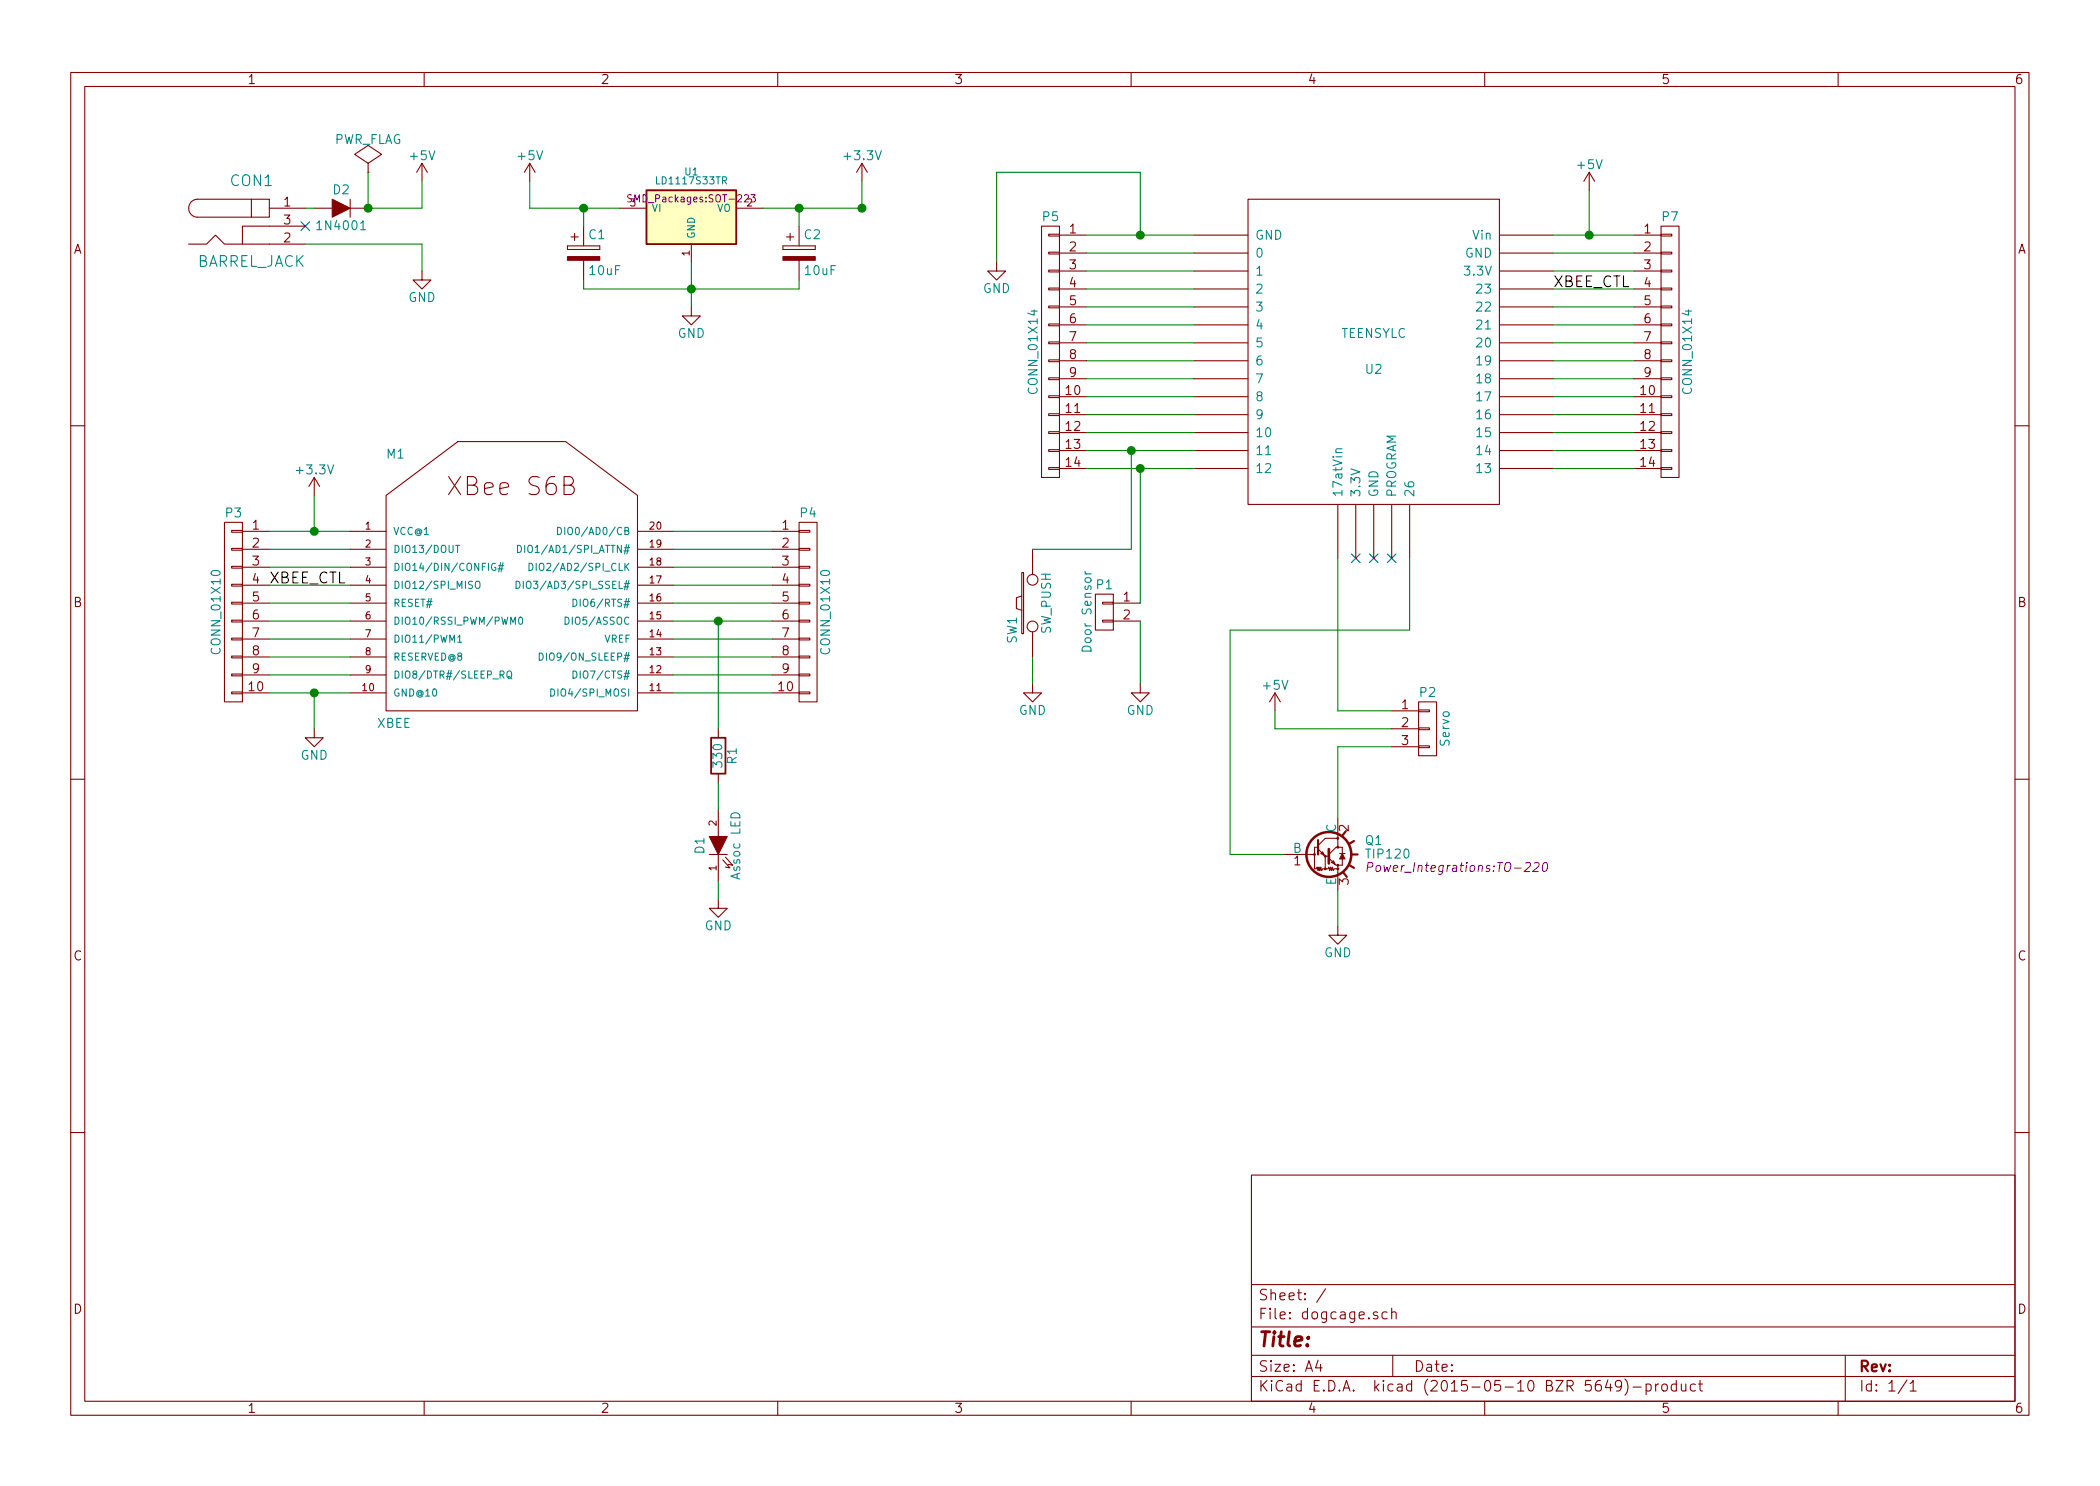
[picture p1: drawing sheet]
EESchema Schematic File Version 2
LIBS:power
LIBS:device
LIBS:transistors
LIBS:conn
LIBS:linear
LIBS:regul
LIBS:74xx
LIBS:cmos4000
LIBS:adc-dac
LIBS:memory
LIBS:xilinx
LIBS:microcontrollers
LIBS:dsp
LIBS:microchip
LIBS:analog_switches
LIBS:motorola
LIBS:texas
LIBS:intel
LIBS:audio
LIBS:interface
LIBS:digital-audio
LIBS:philips
LIBS:display
LIBS:cypress
LIBS:siliconi
LIBS:opto
LIBS:atmel
LIBS:contrib
LIBS:valves
LIBS:tomlib
LIBS:teensylc
LIBS:dogcage-cache
EELAYER 25 0
EELAYER END
$Descr A4 11693 8268
encoding utf-8
Sheet 1 1
Title ""
Date ""
Rev ""
Comp ""
Comment1 ""
Comment2 ""
Comment3 ""
Comment4 ""
$EndDescr
$Comp
L BARREL_JACK CON1
U 1 1
P 1400 1250
F 0 "CON1" H 1400 1500 60  0000 C CNN
F 1 "BARREL_JACK" H 1400 1050 60  0000 C CNN
F 2 "Connect:BARREL_JACK" H 1400 1250 60  0001 C CNN
F 3 "" H 1400 1250 60  0000 C CNN
	1    1400 1250
	1    0    0    -1  
$EndComp
$Comp
L TEENSYLC U2
U 1 1
P 7650 1950
F 0 "U2" H 7650 1850 50  0000 C CNN
F 1 "TEENSYLC" H 7650 2050 50  0000 C CNN
F 2 "modules:Teensy-3.1" H 7650 1950 50  0001 C CNN
F 3 "DOCUMENTATION" H 7650 1950 50  0001 C CNN
	1    7650 1950
	1    0    0    -1  
$EndComp
$Comp
L GND #PWR01
U 1 1
P 2350 1500
F 0 "#PWR01" H 2350 1250 50  0001 C CNN
F 1 "GND" H 2350 1350 50  0000 C CNN
F 2 "" H 2350 1500 60  0000 C CNN
F 3 "" H 2350 1500 60  0000 C CNN
	1    2350 1500
	1    0    0    -1  
$EndComp
$Comp
L CONN_01X03 P2
U 1 1
P 7950 4050
F 0 "P2" H 7950 4250 50  0000 C CNN
F 1 "Servo" V 8050 4050 50  0000 C CNN
F 2 "Pin_Headers:Pin_Header_Straight_1x03" H 7950 4050 60  0001 C CNN
F 3 "" H 7950 4050 60  0000 C CNN
	1    7950 4050
	1    0    0    -1  
$EndComp
$Comp
L GND #PWR02
U 1 1
P 7450 5150
F 0 "#PWR02" H 7450 4900 50  0001 C CNN
F 1 "GND" H 7450 5000 50  0000 C CNN
F 2 "" H 7450 5150 60  0000 C CNN
F 3 "" H 7450 5150 60  0000 C CNN
	1    7450 5150
	1    0    0    -1  
$EndComp
$Comp
L GND #PWR03
U 1 1
P 5750 3800
F 0 "#PWR03" H 5750 3550 50  0001 C CNN
F 1 "GND" H 5750 3650 50  0000 C CNN
F 2 "" H 5750 3800 60  0000 C CNN
F 3 "" H 5750 3800 60  0000 C CNN
	1    5750 3800
	1    0    0    -1  
$EndComp
$Comp
L CONN_01X02 P1
U 1 1
P 6150 3400
F 0 "P1" H 6150 3550 50  0000 C CNN
F 1 "Door Sensor" V 6250 3400 50  0000 C CNN
F 2 "Pin_Headers:Pin_Header_Straight_1x02" H 6150 3400 60  0001 C CNN
F 3 "" H 6150 3400 60  0000 C CNN
	1    6150 3400
	-1   0    0    -1  
$EndComp
$Comp
L GND #PWR04
U 1 1
P 6350 3800
F 0 "#PWR04" H 6350 3550 50  0001 C CNN
F 1 "GND" H 6350 3650 50  0000 C CNN
F 2 "" H 6350 3800 60  0000 C CNN
F 3 "" H 6350 3800 60  0000 C CNN
	1    6350 3800
	-1   0    0    -1  
$EndComp
$Comp
L TIP120 Q1
U 1 1
P 7350 4750
F 0 "Q1" H 7600 4825 50  0000 L CNN
F 1 "TIP120" H 7600 4750 50  0000 L CNN
F 2 "Power_Integrations:TO-220" H 7600 4675 50  0000 L CIN
F 3 "" H 7350 4750 50  0000 L CNN
	1    7350 4750
	1    0    0    -1  
$EndComp
NoConn ~ 1700 1250
$Comp
L GND #PWR05
U 1 1
P 1750 4050
F 0 "#PWR05" H 1750 3800 50  0001 C CNN
F 1 "GND" H 1750 3900 50  0000 C CNN
F 2 "" H 1750 4050 60  0000 C CNN
F 3 "" H 1750 4050 60  0000 C CNN
	1    1750 4050
	1    0    0    -1  
$EndComp
$Comp
L LD1117S33TR U1
U 1 1
P 3850 1200
F 0 "U1" H 3850 1450 40  0000 C CNN
F 1 "LD1117S33TR" H 3850 1400 40  0000 C CNN
F 2 "SMD_Packages:SOT-223" H 3850 1300 40  0000 C CNN
F 3 "" H 3850 1200 60  0000 C CNN
	1    3850 1200
	1    0    0    -1  
$EndComp
$Comp
L GND #PWR06
U 1 1
P 3850 1700
F 0 "#PWR06" H 3850 1450 50  0001 C CNN
F 1 "GND" H 3850 1550 50  0000 C CNN
F 2 "" H 3850 1700 60  0000 C CNN
F 3 "" H 3850 1700 60  0000 C CNN
	1    3850 1700
	1    0    0    -1  
$EndComp
$Comp
L CP C1
U 1 1
P 3250 1400
F 0 "C1" H 3275 1500 50  0000 L CNN
F 1 "10uF" H 3275 1300 50  0000 L CNN
F 2 "Capacitors_Elko_ThroughHole:Elko_vert_11x5mm_RM2" H 3288 1250 30  0001 C CNN
F 3 "" H 3250 1400 60  0000 C CNN
	1    3250 1400
	1    0    0    -1  
$EndComp
$Comp
L CP C2
U 1 1
P 4450 1400
F 0 "C2" H 4475 1500 50  0000 L CNN
F 1 "10uF" H 4475 1300 50  0000 L CNN
F 2 "Capacitors_Elko_ThroughHole:Elko_vert_11x5mm_RM2" H 4488 1250 30  0001 C CNN
F 3 "" H 4450 1400 60  0000 C CNN
	1    4450 1400
	1    0    0    -1  
$EndComp
$Comp
L PWR_FLAG #FLG07
U 1 1
P 2050 950
F 0 "#FLG07" H 2050 1045 50  0001 C CNN
F 1 "PWR_FLAG" H 2050 1130 50  0000 C CNN
F 2 "" H 2050 950 60  0000 C CNN
F 3 "" H 2050 950 60  0000 C CNN
	1    2050 950 
	1    0    0    -1  
$EndComp
$Comp
L +5V #PWR08
U 1 1
P 2350 1000
F 0 "#PWR08" H 2350 850 50  0001 C CNN
F 1 "+5V" H 2350 1140 50  0000 C CNN
F 2 "" H 2350 1000 60  0000 C CNN
F 3 "" H 2350 1000 60  0000 C CNN
	1    2350 1000
	1    0    0    -1  
$EndComp
$Comp
L +5V #PWR09
U 1 1
P 7100 3950
F 0 "#PWR09" H 7100 3800 50  0001 C CNN
F 1 "+5V" H 7100 4090 50  0000 C CNN
F 2 "" H 7100 3950 60  0000 C CNN
F 3 "" H 7100 3950 60  0000 C CNN
	1    7100 3950
	1    0    0    -1  
$EndComp
$Comp
L GND #PWR010
U 1 1
P 5550 1450
F 0 "#PWR010" H 5550 1200 50  0001 C CNN
F 1 "GND" H 5550 1300 50  0000 C CNN
F 2 "" H 5550 1450 60  0000 C CNN
F 3 "" H 5550 1450 60  0000 C CNN
	1    5550 1450
	1    0    0    -1  
$EndComp
$Comp
L +5V #PWR011
U 1 1
P 8850 1050
F 0 "#PWR011" H 8850 900 50  0001 C CNN
F 1 "+5V" H 8850 1190 50  0000 C CNN
F 2 "" H 8850 1050 60  0000 C CNN
F 3 "" H 8850 1050 60  0000 C CNN
	1    8850 1050
	1    0    0    -1  
$EndComp
$Comp
L +5V #PWR012
U 1 1
P 2950 1000
F 0 "#PWR012" H 2950 850 50  0001 C CNN
F 1 "+5V" H 2950 1140 50  0000 C CNN
F 2 "" H 2950 1000 60  0000 C CNN
F 3 "" H 2950 1000 60  0000 C CNN
	1    2950 1000
	1    0    0    -1  
$EndComp
$Comp
L +3.3V #PWR013
U 1 1
P 4800 1000
F 0 "#PWR013" H 4800 850 50  0001 C CNN
F 1 "+3.3V" H 4800 1140 50  0000 C CNN
F 2 "" H 4800 1000 60  0000 C CNN
F 3 "" H 4800 1000 60  0000 C CNN
	1    4800 1000
	1    0    0    -1  
$EndComp
$Comp
L +3.3V #PWR014
U 1 1
P 1750 2750
F 0 "#PWR014" H 1750 2600 50  0001 C CNN
F 1 "+3.3V" H 1750 2890 50  0000 C CNN
F 2 "" H 1750 2750 60  0000 C CNN
F 3 "" H 1750 2750 60  0000 C CNN
	1    1750 2750
	1    0    0    -1  
$EndComp
$Comp
L LED D1
U 1 1
P 4000 4700
F 0 "D1" H 4000 4800 50  0000 C CNN
F 1 "Assoc LED" H 4000 4600 50  0000 C CNN
F 2 "LEDs:LED-3MM" H 4000 4700 60  0001 C CNN
F 3 "" H 4000 4700 60  0000 C CNN
	1    4000 4700
	0    -1   -1   0   
$EndComp
$Comp
L GND #PWR015
U 1 1
P 4000 5000
F 0 "#PWR015" H 4000 4750 50  0001 C CNN
F 1 "GND" H 4000 4850 50  0000 C CNN
F 2 "" H 4000 5000 60  0000 C CNN
F 3 "" H 4000 5000 60  0000 C CNN
	1    4000 5000
	1    0    0    -1  
$EndComp
$Comp
L R R1
U 1 1
P 4000 4200
F 0 "R1" V 4080 4200 50  0000 C CNN
F 1 "330" V 4000 4200 50  0000 C CNN
F 2 "Resistors_ThroughHole:Resistor_Horizontal_RM10mm" V 3930 4200 30  0001 C CNN
F 3 "" H 4000 4200 30  0000 C CNN
	1    4000 4200
	1    0    0    -1  
$EndComp
$Comp
L D D2
U 1 1
P 1900 1150
F 0 "D2" H 1900 1250 50  0000 C CNN
F 1 "1N4001" H 1900 1050 50  0000 C CNN
F 2 "Diodes_ThroughHole:Diode_DO-41_SOD81_Horizontal_RM10" H 1900 1150 60  0001 C CNN
F 3 "" H 1900 1150 60  0000 C CNN
	1    1900 1150
	-1   0    0    -1  
$EndComp
Wire Wire Line
	7450 4950 7450 5150
Wire Wire Line
	7450 3950 7750 3950
Wire Wire Line
	7450 4550 7450 4150
Wire Wire Line
	7450 4150 7750 4150
Wire Wire Line
	4250 1150 4800 1150
Wire Wire Line
	4800 1150 4800 1000
Wire Wire Line
	3850 1450 3850 1700
Wire Wire Line
	3250 1550 3250 1600
Wire Wire Line
	3250 1600 4450 1600
Connection ~ 3850 1600
Wire Wire Line
	4450 1600 4450 1550
Wire Wire Line
	4450 1250 4450 1150
Connection ~ 4450 1150
Wire Wire Line
	1700 1350 2350 1350
Wire Wire Line
	2350 1350 2350 1500
Wire Wire Line
	7100 3950 7100 4050
Wire Wire Line
	7100 4050 7750 4050
Wire Wire Line
	8850 1050 8850 1300
Connection ~ 4800 1150
Wire Wire Line
	6350 3450 6350 3800
Wire Wire Line
	4000 5000 4000 4900
Wire Wire Line
	4000 4350 4000 4500
Wire Wire Line
	1700 1150 1750 1150
Wire Wire Line
	2350 1150 2350 1000
Wire Wire Line
	2050 1150 2350 1150
Wire Wire Line
	2950 1000 2950 1150
Wire Wire Line
	2950 1150 3450 1150
Wire Wire Line
	3250 1250 3250 1150
Connection ~ 3250 1150
Wire Wire Line
	2050 950  2050 1150
Connection ~ 2050 1150
$Comp
L XBEE M1
U 1 1
P 2850 3550
F 0 "M1" H 2150 4550 50  0000 L BNN
F 1 "XBEE" H 2100 3050 50  0000 L BNN
F 2 "modules:xbee" H 2850 3700 50  0001 C CNN
F 3 "" H 2850 3550 60  0000 C CNN
	1    2850 3550
	1    0    0    -1  
$EndComp
$Comp
L CONN_01X10 P3
U 1 1
P 1300 3400
F 0 "P3" H 1300 3950 50  0000 C CNN
F 1 "CONN_01X10" V 1400 3400 50  0000 C CNN
F 2 "Pin_Headers:Pin_Header_Straight_1x10" H 1300 3400 60  0001 C CNN
F 3 "" H 1300 3400 60  0000 C CNN
	1    1300 3400
	-1   0    0    -1  
$EndComp
Wire Wire Line
	1500 2950 1950 2950
Wire Wire Line
	1500 3050 1950 3050
Wire Wire Line
	1500 3150 1950 3150
Wire Wire Line
	1500 3250 1950 3250
Wire Wire Line
	1500 3350 1950 3350
Wire Wire Line
	1500 3450 1950 3450
Wire Wire Line
	1500 3550 1950 3550
Wire Wire Line
	1500 3650 1950 3650
Wire Wire Line
	1500 3750 1950 3750
$Comp
L CONN_01X10 P4
U 1 1
P 4500 3400
F 0 "P4" H 4500 3950 50  0000 C CNN
F 1 "CONN_01X10" V 4600 3400 50  0000 C CNN
F 2 "Pin_Headers:Pin_Header_Straight_1x10" H 4500 3400 60  0001 C CNN
F 3 "" H 4500 3400 60  0000 C CNN
	1    4500 3400
	1    0    0    -1  
$EndComp
Wire Wire Line
	3750 3450 4300 3450
Wire Wire Line
	4000 3450 4000 4050
Connection ~ 4000 3450
Wire Wire Line
	3750 3750 4300 3750
Wire Wire Line
	3750 3850 4300 3850
Wire Wire Line
	3750 3650 4300 3650
Wire Wire Line
	3750 3550 4300 3550
Wire Wire Line
	3750 3350 4300 3350
Wire Wire Line
	3750 3250 4300 3250
Wire Wire Line
	3750 3150 4300 3150
Wire Wire Line
	3750 3050 4300 3050
Wire Wire Line
	3750 2950 4300 2950
Wire Wire Line
	1750 2750 1750 2950
Connection ~ 1750 2950
Wire Wire Line
	6650 2000 6050 2000
$Comp
L CONN_01X14 P7
U 1 1
P 9300 1950
F 0 "P7" H 9300 2700 50  0000 C CNN
F 1 "CONN_01X14" V 9400 1950 50  0000 C CNN
F 2 "Pin_Headers:Pin_Header_Straight_1x14" H 9300 1950 60  0001 C CNN
F 3 "" H 9300 1950 60  0000 C CNN
	1    9300 1950
	1    0    0    -1  
$EndComp
$Comp
L CONN_01X14 P5
U 1 1
P 5850 1950
F 0 "P5" H 5850 2700 50  0000 C CNN
F 1 "CONN_01X14" V 5950 1950 50  0000 C CNN
F 2 "Pin_Headers:Pin_Header_Straight_1x14" H 5850 1950 60  0001 C CNN
F 3 "" H 5850 1950 60  0000 C CNN
	1    5850 1950
	-1   0    0    -1  
$EndComp
Wire Wire Line
	6050 2400 6650 2400
Wire Wire Line
	6050 2600 6650 2600
Wire Wire Line
	6050 2500 6650 2500
Wire Wire Line
	6650 2300 6050 2300
Wire Wire Line
	6650 2200 6050 2200
Wire Wire Line
	6650 2100 6050 2100
Wire Wire Line
	6650 1900 6050 1900
Wire Wire Line
	6650 1800 6050 1800
Wire Wire Line
	6650 1700 6050 1700
Wire Wire Line
	6650 1600 6050 1600
Wire Wire Line
	6650 1500 6050 1500
Wire Wire Line
	6650 1400 6050 1400
Wire Wire Line
	8650 2400 9100 2400
Wire Wire Line
	8650 2500 9100 2500
Wire Wire Line
	8650 2600 9100 2600
Wire Wire Line
	9100 2300 8650 2300
Wire Wire Line
	8650 2200 9100 2200
Wire Wire Line
	9100 2100 8650 2100
Wire Wire Line
	8650 2000 9100 2000
Wire Wire Line
	9100 1900 8650 1900
Wire Wire Line
	8650 1800 9100 1800
Wire Wire Line
	9100 1700 8650 1700
Wire Wire Line
	8650 1600 9100 1600
Wire Wire Line
	9100 1500 8650 1500
Wire Wire Line
	8650 1400 9100 1400
Wire Wire Line
	8650 1300 9100 1300
Connection ~ 8850 1300
Wire Wire Line
	5750 3800 5750 3650
Wire Wire Line
	7450 3100 7450 3950
Wire Wire Line
	1500 3850 1950 3850
Wire Wire Line
	1750 3850 1750 4050
Connection ~ 1750 3850
Wire Wire Line
	6050 1300 6650 1300
Wire Wire Line
	6350 1300 6350 950 
Wire Wire Line
	6350 950  5550 950 
Wire Wire Line
	5550 950  5550 1450
Connection ~ 6350 1300
$Comp
L SW_PUSH SW1
U 1 1
P 5750 3350
F 0 "SW1" H 5900 3460 50  0000 C CNN
F 1 "SW_PUSH" H 5750 3270 50  0000 C CNN
F 2 "Buttons_Switches_ThroughHole:SW_PUSH_SMALL" H 5750 3350 60  0001 C CNN
F 3 "" H 5750 3350 60  0000 C CNN
	1    5750 3350
	0    -1   1    0   
$EndComp
NoConn ~ 7550 3100
NoConn ~ 7650 3100
NoConn ~ 7750 3100
Wire Wire Line
	7850 3100 7850 3500
Wire Wire Line
	7850 3500 6850 3500
Wire Wire Line
	6850 3500 6850 4750
Wire Wire Line
	6850 4750 7150 4750
Wire Wire Line
	5750 3050 6300 3050
Wire Wire Line
	6300 3050 6300 2500
Connection ~ 6300 2500
Wire Wire Line
	6350 3350 6350 2600
Connection ~ 6350 2600
Text Label 1500 3250 0    60   ~ 0
XBEE_CTL
Text Label 8650 1600 0    60   ~ 0
XBEE_CTL
$EndSCHEMATC
